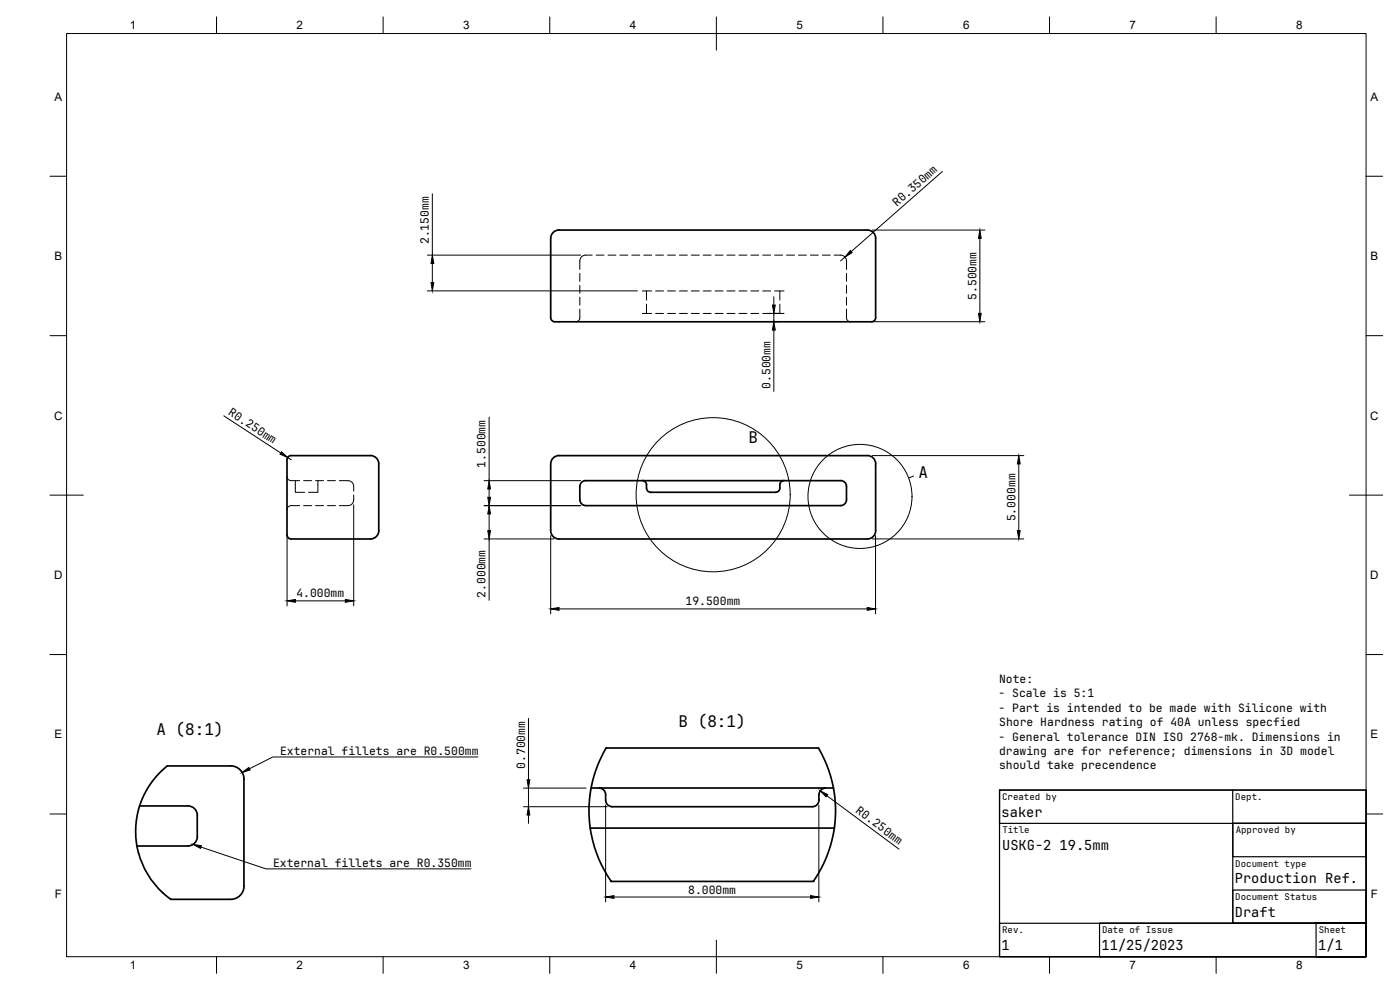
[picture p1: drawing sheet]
<svg xmlns="http://www.w3.org/2000/svg" width="420mm" height="297mm" viewBox="0 0 420 297" stroke-linecap="round" stroke-linejoin="round" font-family="sans-serif">
<!-- layer: Visible -->
<g fill="none" stroke="#000" stroke-width=".51">
<path d="M262.8 71.5v23.8M262.8 71.5a2.48 2.48 0 0 0-2.5-2.5h-92.5a2.51 2.51 0 0 0-2.5 2.5v23.8a1.26 1.26 0 0 0 1.2 1.2M262.8 95.3a1.8 1.8 0 0 1-2.2 1.2h-94.1M86.6 136.9l.8-.2h23.8a2.48 2.48 0 0 1 2.5 2.5v20a2.51 2.51 0 0 1-2.5 2.5h-23.8a1.97 1.97 0 0 1-1.3-2.5v-20.3a2.33 2.33 0 0 1 .5-2zM262.8 139.2v20M262.8 139.2a2.48 2.48 0 0 0-2.5-2.5h-92.5a2.51 2.51 0 0 0-2.5 2.5v20a2.51 2.51 0 0 0 2.5 2.5h92.5a2.51 2.51 0 0 0 2.5-2.5M174 146v4M174 145.9a1.71 1.71 0 0 1 1.8-1.7h76.5a1.75 1.75 0 0 1 1.7 1.7v4.1M174 149.9a1.78 1.78 0 0 0 1.8 1.8h76.5a1.75 1.75 0 0 0 1.7-1.8M192.8 144.2a1.26 1.26 0 0 1 1.2 1.3 1.75 1.75 0 0 0 .9 2.1l37.9 .1M235.3 144.2a1.26 1.26 0 0 0-1.3 1.3 1.75 1.75 0 0 1-.8 2.1l-.4 .1M177.4 236.4h72.7"/>
<path d="M179.8 236.4a2 2 0 0 1 2 2v1.7M181.9 224.5l63.7-.1 1 1.9a36 36 0 0 1 3.2 8.7l.7 3.5 .3 4-.1 3.4-.5 3.7a40 40 0 0 1-4.9 13l-1.2 1.9h-60.7l-.8-1.2a38.4 38.4 0 0 1-5.2-13.1l-.5-3.8-.1-3.9 .3-4 .7-3.9a39 39 0 0 1 3.3-8.7zM247.8 236.4a2 2 0 0 0-2 2v1.7M41.9 241.8h14.5a2.8 2.8 0 0 1 2.8 2.8M59.2 244.6v6.4a2.8 2.8 0 0 1-2.8 2.8h-15.3M177.1 248.5h73.3M181.8 240a2 2 0 0 0 1.9 2h60.1a2 2 0 0 0 2-2M48.8 267.8l2.5 2h17.9a4 4 0 0 0 4-4v-32a4 4 0 0 0-4-4h-19l-1.3 1.2a26.3 26.3 0 0 0-6.4 9l-1.3 4.4a24.7 24.7 0 0 0-.4 6.8l.5 3.7a25.5 25.5 0 0 0 7.5 12.9"/>
</g>
<!-- layer: Hidden -->
<g fill="none" stroke="#000" stroke-width=".3">
<path d="M177.7 76.5h-1.9a1.75 1.75 0 0 0-1.8 1.8v2.5M178.9 76.5h2.4M182.5 76.5h2.3M186 76.5h2.4M189.6 76.5h2.4M193.2 76.5h2.4M196.8 76.5h2.3M200.3 76.5h2.4M203.9 76.5h2.4M207.5 76.5h2.4M211.1 76.5h2.3M214.6 76.5h2.4"/>
<path d="M218.2 76.5h2.4M221.8 76.5h2.4M225.3 76.5h2.4M228.9 76.5h2.4M232.5 76.5h2.4M236.1 76.5h2.3M239.6 76.5h2.4M243.2 76.5h2.4M246.8 76.5h2.4M250.3 76.5h2a1.75 1.75 0 0 1 1.7 1.8v2.5M174 92.7v2.6a1.22 1.22 0 0 1-1.2 1.2M174 82v2.4"/>
<path d="M174 85.6v2.4M174 89.2v2.4M192.8 87.3h2.8M192.8 94.1h2.8M194 87.3v2.8M194 91.3v2.8M196.8 87.3h2.3M196.8 94.1h2.3M200.3 87.3h2.4M200.3 94.1h2.4M203.9 87.3h2.4M203.9 94.1h2.4"/>
<path d="M207.5 87.3h2.4M207.5 94.1h2.4M211.1 87.3h2.3M211.1 94.1h2.3M214.6 87.3h2.4M214.6 94.1h2.4M218.2 87.3h2.4M218.2 94.1h2.4M221.8 87.3h2.4M221.8 94.1h2.4M225.3 87.3h2.4M225.3 94.1h2.4"/>
<path d="M228.9 87.3h2.4M228.9 94.1h2.4M232.5 87.3h2.8M232.5 94.1h2.8M234 87.3v2.8M234 91.3v2.8M254 92.7v2.6a1.22 1.22 0 0 0 1.3 1.2M254 82v2.4M254 85.6v2.4M254 89.2v2.4M86.1 143a1.25 1.25 0 0 0 1.3 1.2h2.5M88.6 144.2v3.5h2.8"/>
<path d="M89.9 151.7h-2.5a1.25 1.25 0 0 0-1.3 1.3M91.1 151.7h2.4M91.1 144.2h2.4M94.7 151.7h2.4M94.7 144.2h2.4M95.4 144.2v3.5h-2.8M98.3 151.7h2.4M98.3 144.2h2.4M101.9 144.2h2.5a1.72 1.72 0 0 1 1.8 1.8v1.4M106.2 148.6v1.4a1.72 1.72 0 0 1-1.8 1.7h-2.5"/>
</g>
<!-- layer: BORDER -->
<g fill="none" stroke="#000" stroke-width=".3">
<path d="M20 10.1h390v276.9h-390zM65 5.1v5M115 5.1v5M165 5.1v5M215 5.1v10M265 5.1v5M315 5.1v5M365 5.1v5M15 52.9h5M410 52.9h5M15 100.7h5M410 100.7h5"/>
<path d="M15 148.6h10M405 148.6h10M15 196.4h5M410 196.4h5M15 244.2h5M410 244.2h5M65 287v5M115 287v5M165 287v5M215 282.1v9.9M265 287v5M315 287v5"/>
<path d="M365 287v5"/>
</g>
<!-- layer: TITLEBLOCK -->
<path d="M300 237.1h110v49.9h-110zM300 237.1h110v9.9h-110zM370 237v10M370 247h40v10.1h-40zM370 247h40v30h-40zM300 277h110v10h-80v-10h80h-15v10h15v-10v10h-110zM370 267h40v10h-40z" fill="none" stroke="#000" stroke-width=".36"/>
<!-- layer: FD_Dimensions -->
<g fill="none" stroke="#000" stroke-width=".3">
<path d="M129.8 58.1v18.4M282.8 51.4l-27.3 24.1M128.2 76.5h46.1M129.8 79v5.8M253.6 77.1l-1.3 1.2M261.8 69h33.8M294.1 71.5v22.5M128.2 87.3h63.1M230.7 94h3.1M232.2 89v2.5M232.2 94v2.5M232.2 99v18.4"/>
<path d="M232.8 96.5h.9M261.8 96.5h33.8M67.2 124.8l17.1 11.1M86.4 137.3l1 .7M146.8 125.2v19M261.8 136.7h45.5M305.8 139.2v20M106.2 151.5v30.3M145.3 151.7h29M145.3 144.2h29M146.8 146.7v2.5M146.8 154.2v5"/>
<path d="M86.1 160.7v21.1M145.3 161.7h21M146.8 161.7v18.4M165.3 160.7v23.5M261.8 161.7h45.5M262.8 160.7v23.5M88.6 180.3h15.1M167.8 182.7h92.5M158.6 215.5v18.5M157.1 236.5h18.8M158.6 236.5v5.5M248.2 238.7l21.6 16.1"/>
<path d="M157.1 242h25.1M158.6 244.5v2.5M181.8 241.6v29M245.7 241.6v29M184.3 269.1h58.9"/>
</g>
<g fill="#000" stroke="#000" stroke-width=".3">
<path d="M129.8 76.5l.4 2.5h-.9zM255.2 75.2l.5 .6-2.1 1.3zM294.1 69l.4 2.5h-.9zM129.3 84.8h.9l-.4 2.5zM231.8 91.5h.9l-.5 2.5zM232.2 96.5l.5 2.5h-.9zM293.6 94h.9l-.4 2.5zM84.5 135.6l1.9 1.7-2.4-1zM305.8 136.7l.4 2.5h-.9zM146.8 151.7l.4 2.5h-.8zM146.4 159.2h.8l-.4 2.5zM146.4 149.2h.8l-.4 2.5z"/>
<path d="M146.8 144.2l.4 2.5h-.8zM305.3 159.2h.9l-.4 2.5zM86.1 180.3l2.5-.4v.8zM103.7 179.9l2.5 .4-2.5 .4zM165.3 182.7l2.5-.4v.8zM260.3 182.3l2.5 .4-2.5 .4zM158.2 234h.8l-.4 2.5zM246.1 237.3l2.3 1.1-.5 .7zM158.6 242l.4 2.5h-.8zM181.8 269.1l2.5-.4v.8zM243.2 268.7l2.5 .4-2.5 .4z"/>
</g>
<!-- layer: Detail Boundary -->
<g fill="none" stroke="#000" stroke-width=".3">
<path d="M274.2 142.8l-1.5 .6"/>
<circle cx="214" cy="148.4" r="23.1"/>
<circle cx="258.1" cy="148.9" r="15.6"/>
</g>
<!-- layer: Leaders -->
<path d="M72.6 231.8l2.1-1.5 .4 .7zM58 253.4l2.5 .4-.3 .8z" fill="#000" stroke="#000" stroke-width=".3"/>
<path d="M143.4 227.1h-61.5l-7 3.6M60.3 254.2l19.5 6.5h61.5" fill="none" stroke="#000" stroke-width=".3"/>
<g font-size="4.8">
<text x="224.6" y="133.1">B</text>
<text x="275.7" y="143.5">A</text>
<text x="46.9" y="220.5">A (8:1)</text>
<text x="203.6" y="218.2">B (8:1)</text>
</g>
<g font-size="4.1">
<text x="300.6" y="245">saker</text>
<text x="300.8" y="255">USKG-2 19.5mm</text>
<text x="370.6" y="265">Production Ref.</text>
<text x="370.6" y="275">Draft</text>
<text x="300.6" y="285">1</text>
<text x="330.6" y="285">11/25/2023</text>
<text x="395.6" y="285">1/1</text>
</g>
<g font-size="3.5">
<text x="39" y="8.8">1</text>
<text x="89" y="8.8">2</text>
<text x="139" y="8.8">3</text>
<text x="189" y="8.8">4</text>
<text x="239" y="8.8">5</text>
<text x="289" y="8.8">6</text>
<text x="339" y="8.8">7</text>
<text x="389" y="8.8">8</text>
<text x="16.3" y="30.2">A</text>
<text x="411.3" y="30.2">A</text>
<text x="16.3" y="78">B</text>
<text x="411.3" y="78">B</text>
<text x="16.2" y="125.9">C</text>
<text x="411.2" y="125.9">C</text>
<text x="16.2" y="173.7">D</text>
<text x="411.2" y="173.7">D</text>
<text x="16.3" y="221.6">E</text>
<text x="411.3" y="221.6">E</text>
<text x="16.4" y="269.4">F</text>
<text x="411.4" y="269.4">F</text>
<text x="39" y="290.8">1</text>
<text x="89" y="290.8">2</text>
<text x="139" y="290.8">3</text>
<text x="189" y="290.8">4</text>
<text x="239" y="290.8">5</text>
<text x="289" y="290.8">6</text>
<text x="339" y="290.8">7</text>
<text x="389" y="290.8">8</text>
</g>
<g font-size="3.4">
<text x="269.2" y="62" transform="rotate(-41 269.2 62)">R0.350mm</text>
<text x="128.7" y="73.3" transform="rotate(-90 128.7 73.3)">2.150mm</text>
<text x="293" y="90" transform="rotate(-90 293 90)">5.500mm</text>
<text x="231.2" y="116.7" transform="rotate(-90 231.2 116.7)">0.500mm</text>
<text x="68.3" y="124.3" transform="rotate(33 68.3 124.3)">R0.250mm</text>
<text x="145.8" y="140.3" transform="rotate(-90 145.8 140.3)">1.500mm</text>
<text x="304.7" y="156.4" transform="rotate(-90 304.7 156.4)">5.000mm</text>
<text x="88.9" y="179.2">4.000mm</text>
<text x="145.8" y="179.4" transform="rotate(-90 145.8 179.4)">2.000mm</text>
<text x="205.8" y="181.7">19.500mm</text>
<text x="299.7" y="209.2">- Scale is 5:1</text>
<text x="299.8" y="204.9">Note:</text>
<text x="299.7" y="213.6">- Part is intended to be made with Silicone with</text>
<text x="299.9" y="217.9">Shore Hardness rating of 40A unless specfied</text>
<text x="84" y="226.6">External fillets are R0.500mm</text>
<text x="299.7" y="222.2">- General tolerance DIN ISO 2768-mk. Dimensions in</text>
<text x="299.8" y="226.6">drawing are for reference; dimensions in 3D model</text>
<text x="157.6" y="230.7" transform="rotate(-90 157.6 230.7)">0.700mm</text>
<text x="299.8" y="230.7">should take precendence</text>
<text x="256.6" y="243.7" transform="rotate(37 256.6 243.7)">R0.250mm</text>
<text x="82" y="260.2">External fillets are R0.350mm</text>
<text x="206.5" y="268.1">8.000mm</text>
</g>
<g font-size="2.7">
<text x="300.7" y="240">Created by</text>
<text x="370.7" y="240.1">Dept.</text>
<text x="300.8" y="250">Title</text>
<text x="370.8" y="250">Approved by</text>
<text x="370.7" y="260">Document type</text>
<text x="370.7" y="270">Document Status</text>
<text x="300.7" y="280">Rev.</text>
<text x="330.7" y="280">Date of Issue</text>
<text x="395.8" y="280">Sheet</text>
</g>
</svg>
